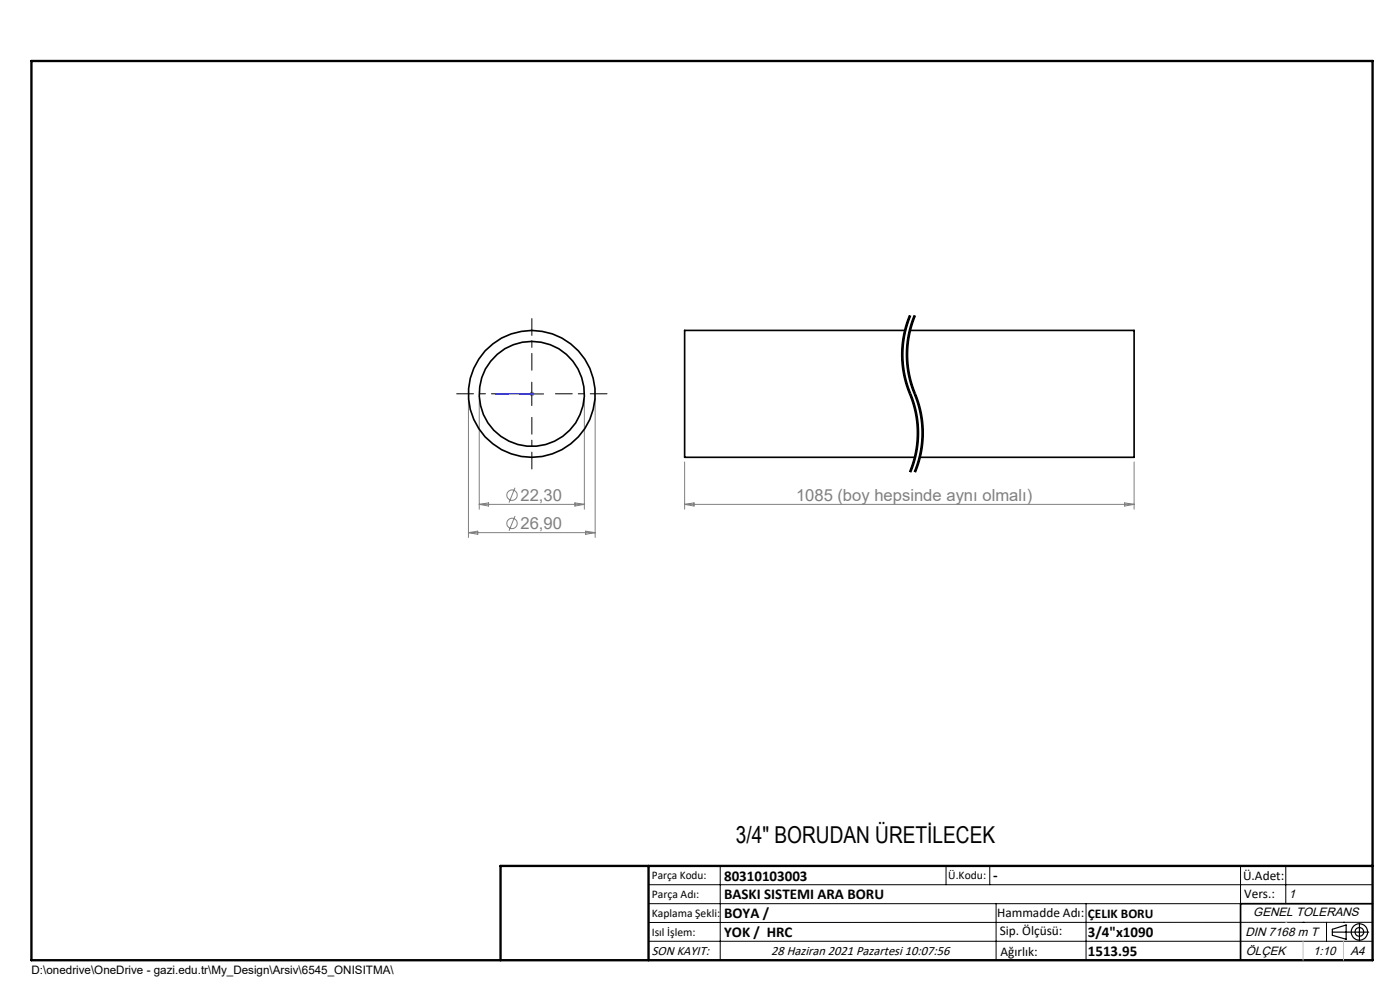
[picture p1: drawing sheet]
<svg xmlns="http://www.w3.org/2000/svg" width="297mm" height="210mm" viewBox="0 0 297 210" stroke-linecap="round" stroke-linejoin="round" font-family="sans-serif">
<g fill="none" stroke="#808080" stroke-width=".21">
<path d="M99.4 84.6v29.4M101.7 84.6v23.4M112.3 83.6h1M112.5 83.2l.7 .7M112.8 83v1.1M113.2 83.2l-.7 .7M124 84.6v23.4M126.3 84.6v29.4M145.2 98v10M240.6 98v10M99.4 113h26.9M99.4 113l2-.3v.6z"/>
<path d="M101.7 107h22.3M101.7 107l1.9-.3v.6zM109.3 103.5l-1.3 3.1M109.3 109.5l-1.3 3.1M122 106.7l2 .3-2 .3zM124.2 112.7l2.1 .3-2.1 .3zM145.2 107h95.4M145.2 107l2-.3v.6zM238.6 106.7l2 .3-2 .3z"/>
<circle cx="108.6" cy="105" r="1.09"/>
<circle cx="108.6" cy="111" r="1.09"/>
</g>
<path d="M193.1 66.9a21.6 21.6 0 0 0 0 16.6M194.1 66.9a21.6 21.6 0 0 0 0 16.6M193.1 83.5a21.6 21.6 0 0 1 0 16.7M194.1 83.5a21.6 21.6 0 0 1 0 16.7" fill="none" stroke="#000" stroke-width=".21" stroke-dasharray="6.3 1.3 1.3 1.3" stroke-dashoffset="-.3" stroke-linecap="butt"/>
<g fill="none" stroke="#000" stroke-width=".21">
<path d="M191.5 78.3l.4 2.4 .8 2.3M191.7 70.8l-.5 4.1 .2 3.4M191.8 78.3l.6 2.6M192.4 68.1l-.7 2.7M192.5 78.3l.4 2.4 .8 2.3a22.5 22.5 0 0 1 1.6 5.8M192.7 67.5l-.3 .6M192.7 70.8l-.5 4.1 .2 3.4M192.8 68.2a21.5 21.5 0 0 0-1 10.1M192.8 78.3l.6 2.6M192.9 66.8l-.2 .7M193.1 66.9a22.1 22.1 0 0 0 .5 17.9 21.7 21.7 0 0 1-.5 15.4M193.2 67l-.4 1.2"/>
<path d="M193.4 68.1l-.7 2.7M193.9 66.8l-.5 1.3M194.1 66.9a22 22 0 0 0 .5 17.9 21.7 21.7 0 0 1-.5 15.4M194.2 67a21.4 21.4 0 0 0-1.4 11.3M110.3 83.6h5M112.8 81.1v4.9M192.4 80.9l.4 1.3M192.7 83a22.5 22.5 0 0 1 1.6 5.8M192.8 82.2l.3 .9M193.1 83.1l.1 .4zM193.2 83.5l.9 2.6 .6 2.7M193.4 80.9l1.5 4.5 .8 3.4"/>
<path d="M193.7 98.9l-.5 1.3M194.3 88.8a21.4 21.4 0 0 1-1.4 11.3M194.5 96.3l-.8 2.6M194.7 88.8l.2 4.1-.4 3.4M194.7 98.9l-.5 1.3M195.3 88.8a21.4 21.4 0 0 1-1.4 11.3M195.5 96.3l-.8 2.6M195.7 88.8l.2 4.1-.4 3.4M137.6 187.7h153.6M137.6 191.7h153.6M137.6 199.7h153.6M152.8 183.7v20"/>
<path d="M200.7 183.7v4M210 183.7v4M211.3 191.7v12M230.4 191.7v12M263.2 183.7v20M272.8 183.7v8M276.4 195.6h.1M281.4 195.6v4.1M285 195.6h.1M291.2 195.6l-153.6 .1"/>
</g>
<g fill="none" stroke="#000" stroke-width=".25">
<path d="M282.6 197.7h7.8M282.6 197.1l3-.9v3l-3-.8zM288.4 195.8v3.8M106.2 203.7h185"/>
<circle cx="288.4" cy="197.7" r="1.74"/>
<circle cx="288.4" cy="197.7" r=".93"/>
</g>
<path d="M105.1 83.6h.4h-.4M105.1 83.6h7.7M112.7 83.6h.2zM112.8 83.6h.1" fill="none" stroke="#00f" stroke-width=".21"/>
<path d="M112.8 78.5v-10.9M107.8 83.5h-10.9M112.8 88.5v11M117.8 83.5h11" fill="none" stroke="#000" stroke-width=".21" stroke-dasharray="15.2 1.3 1.3 1.3" stroke-dashoffset="11.7"/>
<path d="M291.2 191.7h-28v12" fill="none" stroke="#000" stroke-width=".35"/>
<path d="M6.7 12.9h284.5v190.8h-284.5zM137.6 183.7v20M291.2 183.7h-185v20" fill="none" stroke="#000" stroke-width=".5"/>
<path d="M276.4 199.7v4M285 199.7v4" fill="none" stroke="#c0c0c0" stroke-width=".21"/>
<path d="M272.8 195.6h.1" fill="none" stroke="#c0c0c0" stroke-width=".25"/>
<path d="M112.7 83.6h.2zM105.1 83.6h.4z" fill="#00f"/>
<g fill="none" stroke="#000" stroke-width=".35">
<path d="M192 70.1h-46.8v26.9h48.9M193 70.1h47.6v26.9h-45.5"/>
<circle cx="112.8" cy="83.6" r="11.2"/>
<circle cx="112.8" cy="83.5" r="13.5"/>
</g>
<text font-size="4.9" x="156.1" y="178.8">3/4&quot; BORUDAN ÜRETİLECEK</text>
<g font-size="3.5" fill="#808080">
<text x="110.4" y="106.2">22,30</text>
<text x="168.9" y="106.2">1085 (boy hepsinde aynı olmalı)</text>
<text x="110.4" y="112.2">26,90</text>
</g>
<g font-size="3.2">
<text x="153.6" y="186.8">80310103003</text>
<text x="153.6" y="190.8">BASKI SISTEMI ARA BORU</text>
<text x="210.7" y="186.6">-</text>
<text x="153.6" y="194.8">BOYA /</text>
<text x="153.6" y="198.8">YOK / HRC</text>
<text x="230.8" y="198.7">3/4&quot;x1090</text>
<text x="230.8" y="202.8">1513.95</text>
</g>
<g font-size="2.8">
<text x="263.7" y="186.7">Ü.Adet:</text>
<text x="263.9" y="190.5">Vers.:</text>
<text x="211.5" y="194.5">Hammadde Adı:</text>
<text x="230.8" y="194.7">ÇELIK BORU</text>
<text x="138.3" y="202.6">SON KAYIT:</text>
<text x="163.6" y="202.6">28 Haziran 2021 Pazartesi 10:07:56</text>
<text x="212.1" y="198.4">Sip. Ölçüsü:</text>
<text x="212.2" y="202.7">Ağırlık:</text>
</g>
<g font-size="2.6">
<text x="273.4" y="190.4">1</text>
<text x="265.9" y="194.4">GENEL TOLERANS</text>
<text x="264.2" y="198.5">DIN 7168 m T</text>
<text x="264.3" y="202.6">ÖLÇEK</text>
<text x="278.5" y="202.6">1:10</text>
<text x="286.5" y="202.6">A4</text>
</g>
<g font-size="2.5">
<text x="138.3" y="186.4">Parça Kodu:</text>
<text x="138.3" y="190.5">Parça Adı:</text>
<text x="201.2" y="186.5">Ü.Kodu:</text>
<text x="138.3" y="194.5">Kaplama Şekli:</text>
<text x="138.3" y="198.6">Isıl İşlem:</text>
<text x="6.7" y="206.7">D:\onedrive\OneDrive - gazi.edu.tr\My_Design\Arsiv\6545_ONISITMA\</text>
</g>
</svg>
